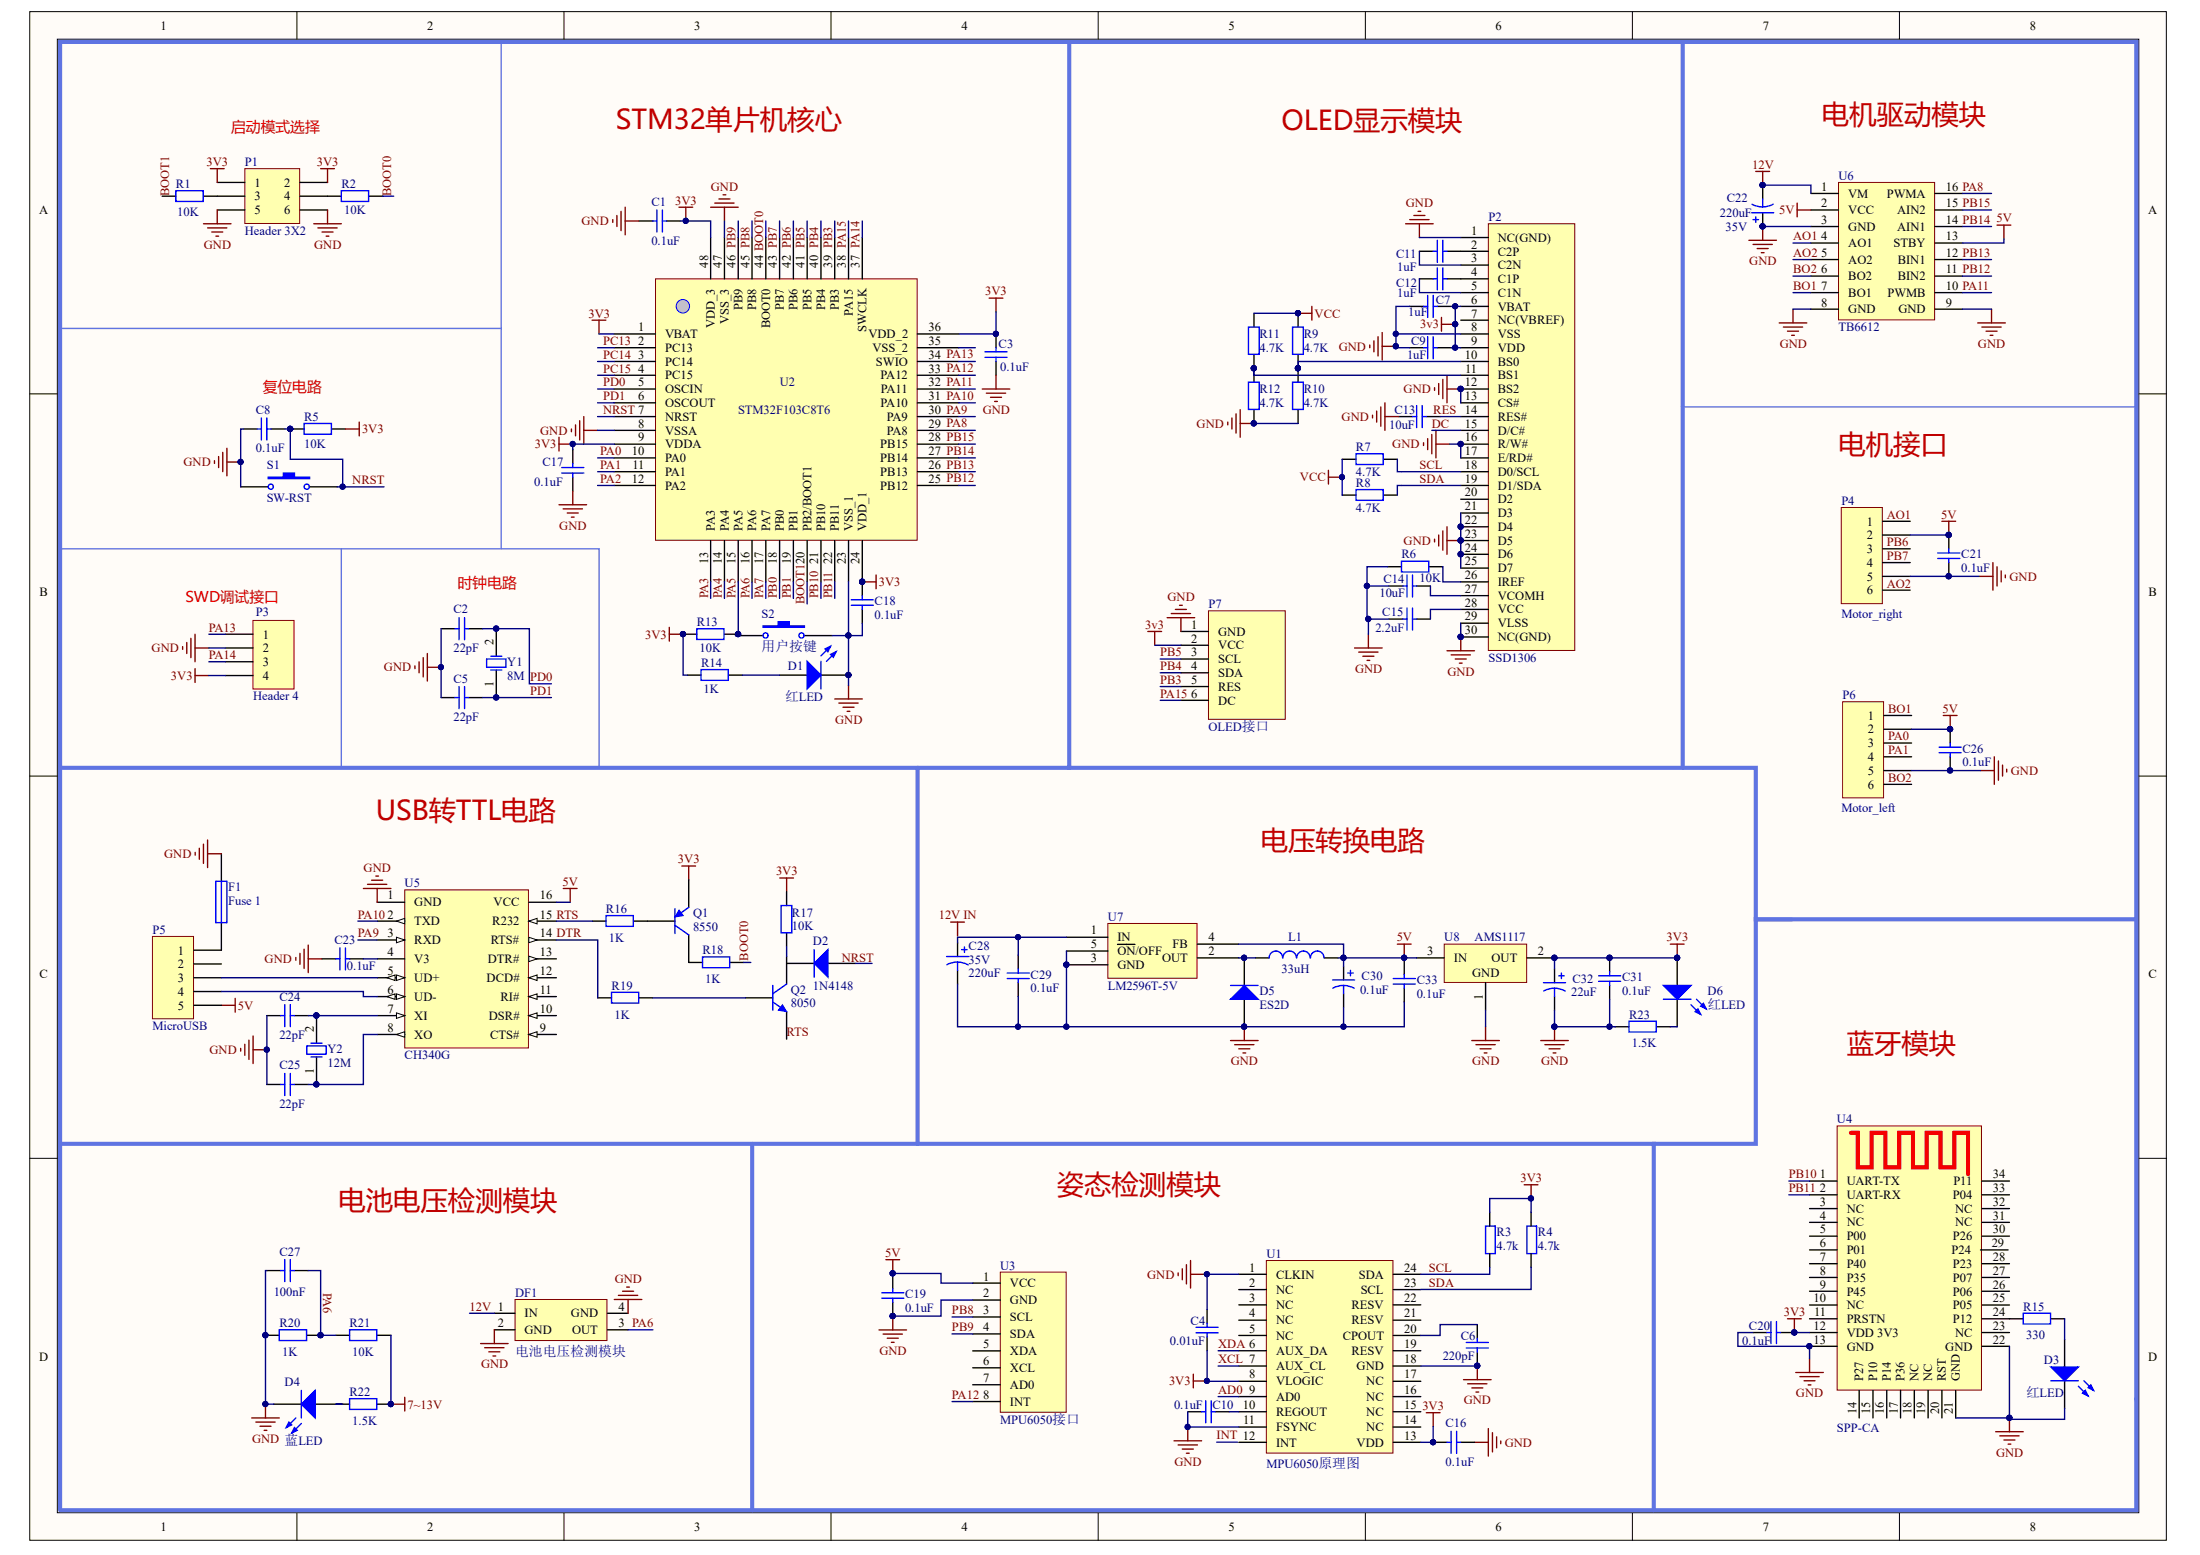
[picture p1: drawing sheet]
# Altium project 双轮平衡车运动控制系统.PrjPcb
1 sheet, 86 parts. Net scope: global (net labels, ports and power ports of the same name join across sheets).

## Sheet 系统整体原理图.SchDoc
size A3

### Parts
C1  value 0.1uF  [RAD-0.3]  (hidden comment: Cap)
C2  value 22pF  [RAD-0.3]  (hidden comment: Cap)
C3  value 0.1uF  [RAD-0.3]  (hidden comment: Cap)
C4  value 0.01uF  [RAD-0.3]  (hidden comment: Cap)
C5  value 22pF  [RAD-0.3]  (hidden comment: Cap)
C6  value 220pF  [RAD-0.3]  (hidden comment: Cap)
C7  value 1uF  [0603]
C8  value 0.1uF  [RAD-0.3]  (hidden comment: Cap)
C9  value 1uF  [0603]
C10  value 0.1uF  [RAD-0.3]  (hidden comment: Cap)
C11  value 1uF  [0603]
C12  value 1uF  [0603]
C13  value 10uF  [0603]
C14  value 10uF  [0603]
C15  value 2.2uF  [0603]
C16  value 0.1uF  [RAD-0.3]  (hidden comment: Cap)
C17  value 0.1uF  [RAD-0.3]  (hidden comment: Cap)
C18  value 0.1uF  [RAD-0.3]  (hidden comment: Cap)
C19  value 0.1uF  [RAD-0.3]  (hidden comment: Cap)
C20  value 0.1uF  [RAD-0.3]  (hidden comment: Cap)
C21  value 0.1uF  [RAD-0.3]  (hidden comment: Cap)
C22  35V  value 220uF  [C0805]
C23  value 0.1uF  [RAD-0.3]  (hidden comment: Cap)
C24  value 22pF  [RAD-0.3]  (hidden comment: Cap)
C25  value 22pF  [RAD-0.3]  (hidden comment: Cap)
C26  value 0.1uF  [RAD-0.3]  (hidden comment: Cap)
C27  value 100nF  [RAD-0.3]  (hidden comment: Cap)
C28  35V  value 220uF  [C0805]
C29  value 0.1uF  [RAD-0.3]  (hidden comment: Cap)
C30  value 0.1uF  [C0805]  (hidden comment: Cap Pol3)
C31  value 0.1uF  [RAD-0.3]  (hidden comment: Cap)
C32  value 22uF  [C0805]  (hidden comment: Cap Pol3)
C33  value 0.1uF  [RAD-0.3]  (hidden comment: Cap)
D1  红LED  [3.5X2.8X1.9]
D2  1N4148  [DO-35]
D3  红LED  [3.5X2.8X1.9]
D4  蓝LED  [3.5X2.8X1.9]
D5  ES2D  [DO-35]
D6  红LED  [3.5X2.8X1.9]
DF1  电池电压检测模块  [SOT-223]
F1  Fuse 1  [PIN-W2/E2.8]
L1  value 33uH  [0402-A]  (hidden comment: Inductor)
P1  Header 3X2  [HDR2X3]
P2  SSD1306  [OLED]
P3  Header 4  [HDR1X4]
P4  Motor_right  [HDR1X6]
P5  MicroUSB  [HDR1X5]
P6  Motor_left  [HDR1X6]
P7  OLED接口
Q1  8550  [SOT-23B_N]
Q2  8050  [SOT-23B_N]
R1  value 10K  [AXIAL-0.4]  (hidden comment: Res2)
R2  value 10K  [AXIAL-0.4]  (hidden comment: Res2)
R3  4.7k  [LC-0603_R]
R4  4.7k  [LC-0603_R]
R5  value 10K  [AXIAL-0.4]  (hidden comment: Res2)
R6  value 10K  [AXIAL-0.4]  (hidden comment: Res2)
R7  value 4.7K  [AXIAL-0.4]  (hidden comment: Res2)
R8  value 4.7K  [AXIAL-0.4]  (hidden comment: Res2)
R9  value 4.7K  [AXIAL-0.4]  (hidden comment: Res2)
R10  value 4.7K  [AXIAL-0.4]  (hidden comment: Res2)
R11  value 4.7K  [AXIAL-0.4]  (hidden comment: Res2)
R12  value 4.7K  [AXIAL-0.4]  (hidden comment: Res2)
R13  value 10K  [AXIAL-0.4]  (hidden comment: Res2)
R14  value 1K  [AXIAL-0.4]  (hidden comment: Res2)
R15  value 330  [AXIAL-0.4]  (hidden comment: Res2)
R16  value 1K  [AXIAL-0.4]  (hidden comment: Res2)
R17  value 10K  [AXIAL-0.4]  (hidden comment: Res2)
R18  value 1K  [AXIAL-0.4]  (hidden comment: Res2)
R19  value 1K  [AXIAL-0.4]  (hidden comment: Res2)
R20  value 1K  [AXIAL-0.4]  (hidden comment: Res2)
R21  value 10K  [AXIAL-0.4]  (hidden comment: Res2)
R22  value 1.5K  [AXIAL-0.4]  (hidden comment: Res2)
R23  value 1.5K  [AXIAL-0.4]  (hidden comment: Res2)
S1  SW-RST  [SPST-2]
S2  用户按键  [SPST-2]
U1  MPU6050原理图  [LC-QFN-24_4x4x05P]
U2  STM32F103C8T6  [TQFP48 7x7_L]
U3  MPU6050接口  [MPU6050]
U4  SPP-CA  [BLUETOOTH]
U5  CH340G  [SOP16]
U6  TB6612  [TB6612int]
U7  LM2596T-5V  [TO263-5]
U8  AMS1117  [SOT223]
Y1  8M  [R38]
Y2  12M  [R38]

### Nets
3V3: C1.2 C3.2 C4.1 C7.2 C9.2 C16.1 C17.2 C18.2 C20.1 C31.1 C32.1 D6.1(A) P1.1 P1.2 P2.6(VBAT) P2.9(VDD) P3.4 P7.2(VCC) Q1.3(E) R3.1 R4.1 R5.2 R13.1 R14.1 R17.1 U1.8(VLOGIC) U1.13(VDD) U2.1(VBAT) U2.9(VDDA) U2.24(VDD_1) U2.36(VDD_2) U2.48(VDD_3) U4.12(VDD_3V3) U8.2(OUT)
5V: C19.1 C21.2 C26.2 C30.1 C33.1 L1.2 P4.2 P5.5 P6.2 U3.1(VCC) U5.16(VCC) U6.2(VCC) U6.13(STBY) U7.4(FB) U8.3(IN)
7~13V: R21.2 R22.2
12V: C22.2 DF1.1(IN) U6.1(VM)
GND: C1.1 C2.1 C3.1 C4.2 C5.1 C6.1 C7.1 C8.1 C9.1 C10.1 C13.1 C14.1 C15.1 C16.2 C17.1 C18.1 C19.2 C20.2 C21.1 C22.1 C23.1 C24.1 C25.1 C26.1 C27.2 C28.2 C29.2 C30.2 C31.2 C32.2 C33.2 D1.2(K) D3.2(K) D4.2(K) D5.1(A) DF1.2(GND) DF1.4(GND) F1.2 P1.5 P1.6 P2.1(NC(GND)) P2.8(VSS) P2.12(BS2) P2.13(CS#) P2.16(R/W#) P2.17(E/RD#) P2.21(D3) P2.22(D4) P2.23(D5) P2.24(D6) P2.25(D7) P2.29(VLSS) P2.30(NC(GND)) P3.2 P4.5 P6.5 P7.1(GND) R6.2 R10.2 R12.2 R20.1 R23.1 S1.1 S2.2 U1.1(CLKIN) U1.11(FSYNC) U1.18(GND) U2.8(VSSA) U2.23(VSS_1) U2.47(VSS_3) U3.2(GND) U4.13(GND) U4.21(GND) U4.22(GND) U5.1(GND) U6.3(GND) U6.8(GND) U6.9(GND) U7.3(GND) U7.5(~{ON}/OFF) U8.1(GND)
VCC: R7.2 R8.2 R9.1 R11.1
AD0: U1.9(AD0)
AO1: U6.4(AO1)
AO2: U6.5(AO2)
BO1: U6.7(BO1)
BO2: U6.6(BO2)
BOOT0: R2.2
BOOT1: U2.20(PB2/BOOT1)
DC: P2.15(D/C#)
DTR: R19.1 U5.14(RTS#)
NRST: C8.2 R5.1 S1.2 U2.7(NRST)
PA0: U2.10(PA0)
PA1: U2.11(PA1)
PA2: U2.12(PA2)
PA3: U2.13(PA3)
PA4: U2.14(PA4)
PA5: R13.2 S2.1 U2.15(PA5)
PA6: C27.1 DF1.3(OUT) R20.2 R21.1 U2.16(PA6)
PA7: U2.17(PA7)
PA8: U6.16(PWMA)
PA9: U5.3(RXD)
PA10: U5.2(TXD)
PA11: U6.10(PWMB)
PA12: U3.8(INT)
PA13: P3.1
PA14: P3.3
PA15: P7.6(DC)
PB0: U2.18(PB0)
PB1: U2.19(PB1)
PB3: P7.5(RES)
PB4: P7.4(SDA)
PB5: P7.3(SCL)
PB8: U3.3(SCL)
PB9: U3.4(SDA)
PB10: U2.21(PB10) U4.1(UART-TX)
PB11: U2.22(PB11) U4.2(UART-RX)
PB12: U6.11(BIN2)
PB13: U6.12(BIN1)
PB14: U6.14(AIN1)
PB15: U6.15(AIN2)
PC13: U2.2(PC13)
PC14: U2.3(PC14)
PC15: U2.4(PC15)
PD0: C2.2 U2.5(OSCIN) Y1.2(OSC2)
PD1: C5.2 U2.6(OSCOUT) Y1.1(OSC1)
RTS: Q2.3(E) R16.1 U5.15(R232)
SCL: P2.18(D0/SCL) R3.2 R7.1 U1.24(SDA)
SDA: P2.19(D1/SDA) R4.2 R8.1 U1.23(SCL)
XCL: U1.7(AUX_CL)
XDA: U1.6(AUX_DA)
NetC6_2: C6.2 U1.20(CPOUT)
NetC10_2: C10.2 U1.10(REGOUT)
NetC11_1: C11.1 P2.3(C2N)
NetC11_2: C11.2 P2.2(C2P)
NetC12_1: C12.1 P2.5(C1N)
NetC12_2: C12.2 P2.4(C1P)
NetC13_2: C13.2 P2.14(RES#)
NetC14_2: C14.2 P2.27(VCOMH)
NetC15_2: C15.2 P2.28(VCC)
NetC23_2: C23.2 U5.4(V3)
NetC24_2: C24.2 U5.7(XI) Y2.2(OSC2)
NetC25_2: C25.2 U5.8(XO) Y2.1(OSC1)
NetC28_1: C28.1 C29.1 U7.1(IN)
NetD1_1: D1.1(A) R14.2
NetD3_1: D3.1(A) R15.2
NetD4_1: D4.1(A) R22.1
NetD5_2: D5.2(K) L1.1 U7.2(OUT)
NetD6_2: D6.2(K) R23.2
NetF1_1: F1.1 P5.1
NetP1_3: P1.3 R1.2
NetP1_4: P1.4 R2.1
NetP2_10: P2.10(BS0) R9.2 R10.1
NetP2_11: P2.11(BS1) R11.2 R12.1
NetP2_26: P2.26(IREF) R6.1
NetP5_3: P5.3 U5.5(UD+)
NetP5_4: P5.4 U5.6(UD-)
NetQ1_1: Q1.1(C) R18.1
NetQ1_2: Q1.2(B) R16.2
NetQ2_1: Q2.1(C) R17.2
NetQ2_2: Q2.2(B) R19.2
NetR15_1: R15.1 U4.24(P12)

Not connected (* = marked no-connect by the designer): D2 1(A) 2(K); P2 7(NC(VBREF)) 20(D2); P4 1 3 4 6; P5 2; P6 1 3 4 6; R1 1; R18 2; U1 2(NC) 3(NC) 4(NC) 5(NC) 12(INT) 14(NC) 15(NC) 16(NC) 17(NC) 19(RESV) 21(RESV) 22(RESV); U2 25(PB12) 26(PB13) 27(PB14) 28(PB15) 29(PA8) 30(PA9) 31(PA10) 32(PA11) 33(PA12) 34(SWIO) 35(VSS_2) 37(SWCLK) 38(PA15) 39(PB3) 40(PB4) 41(PB5) 42(PB6) 43(PB7) 44(BOOT0) 45(PB8) 46(PB9); U3 5(XDA) 6(XCL) 7(AD0); U4 3(NC) 4(NC) 5(P00) 6(P01) 7(P40) 8(P35) 9(P45) 10(NC) 11(PRSTN) 14(P27) 15(P10) 16(P14) 17(P36) 18(NC) 19(NC) 20(RST) 23(NC) 25(P05) 26(P06) 27(P07) 28(P23) 29(P24) 30(P26) 31(NC) 32(NC) 33(P04) 34(P11); U5 9(CTS#) 10(DSR#) 11(RI#) 12(DCD#) 13(DTR#)

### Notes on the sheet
- 启动模式选择
- STM32单片机核心
- OLED显示模块
- 电机驱动模块
- 复位电路
- 电机接口
- (near P3) SWD调试接口
- (near C2) 时钟电路
- USB转TTL电路
- 电压转换电路
- 蓝牙模块
- 电池电压检测模块
- 姿态检测模块
- Labels drawn without touching a wire or pin: 12V IN, AO1, AO2, BO1, BO2, BOOT0, BOOT1, NRST, PA0, PA1, PA8, PA9, PA10, PA11, PA12, PA13, PA14, PA15, PB3, PB4, PB5, PB6, PB7, PB8, PB9, PB12, PB13, PB14, PB15, RES
